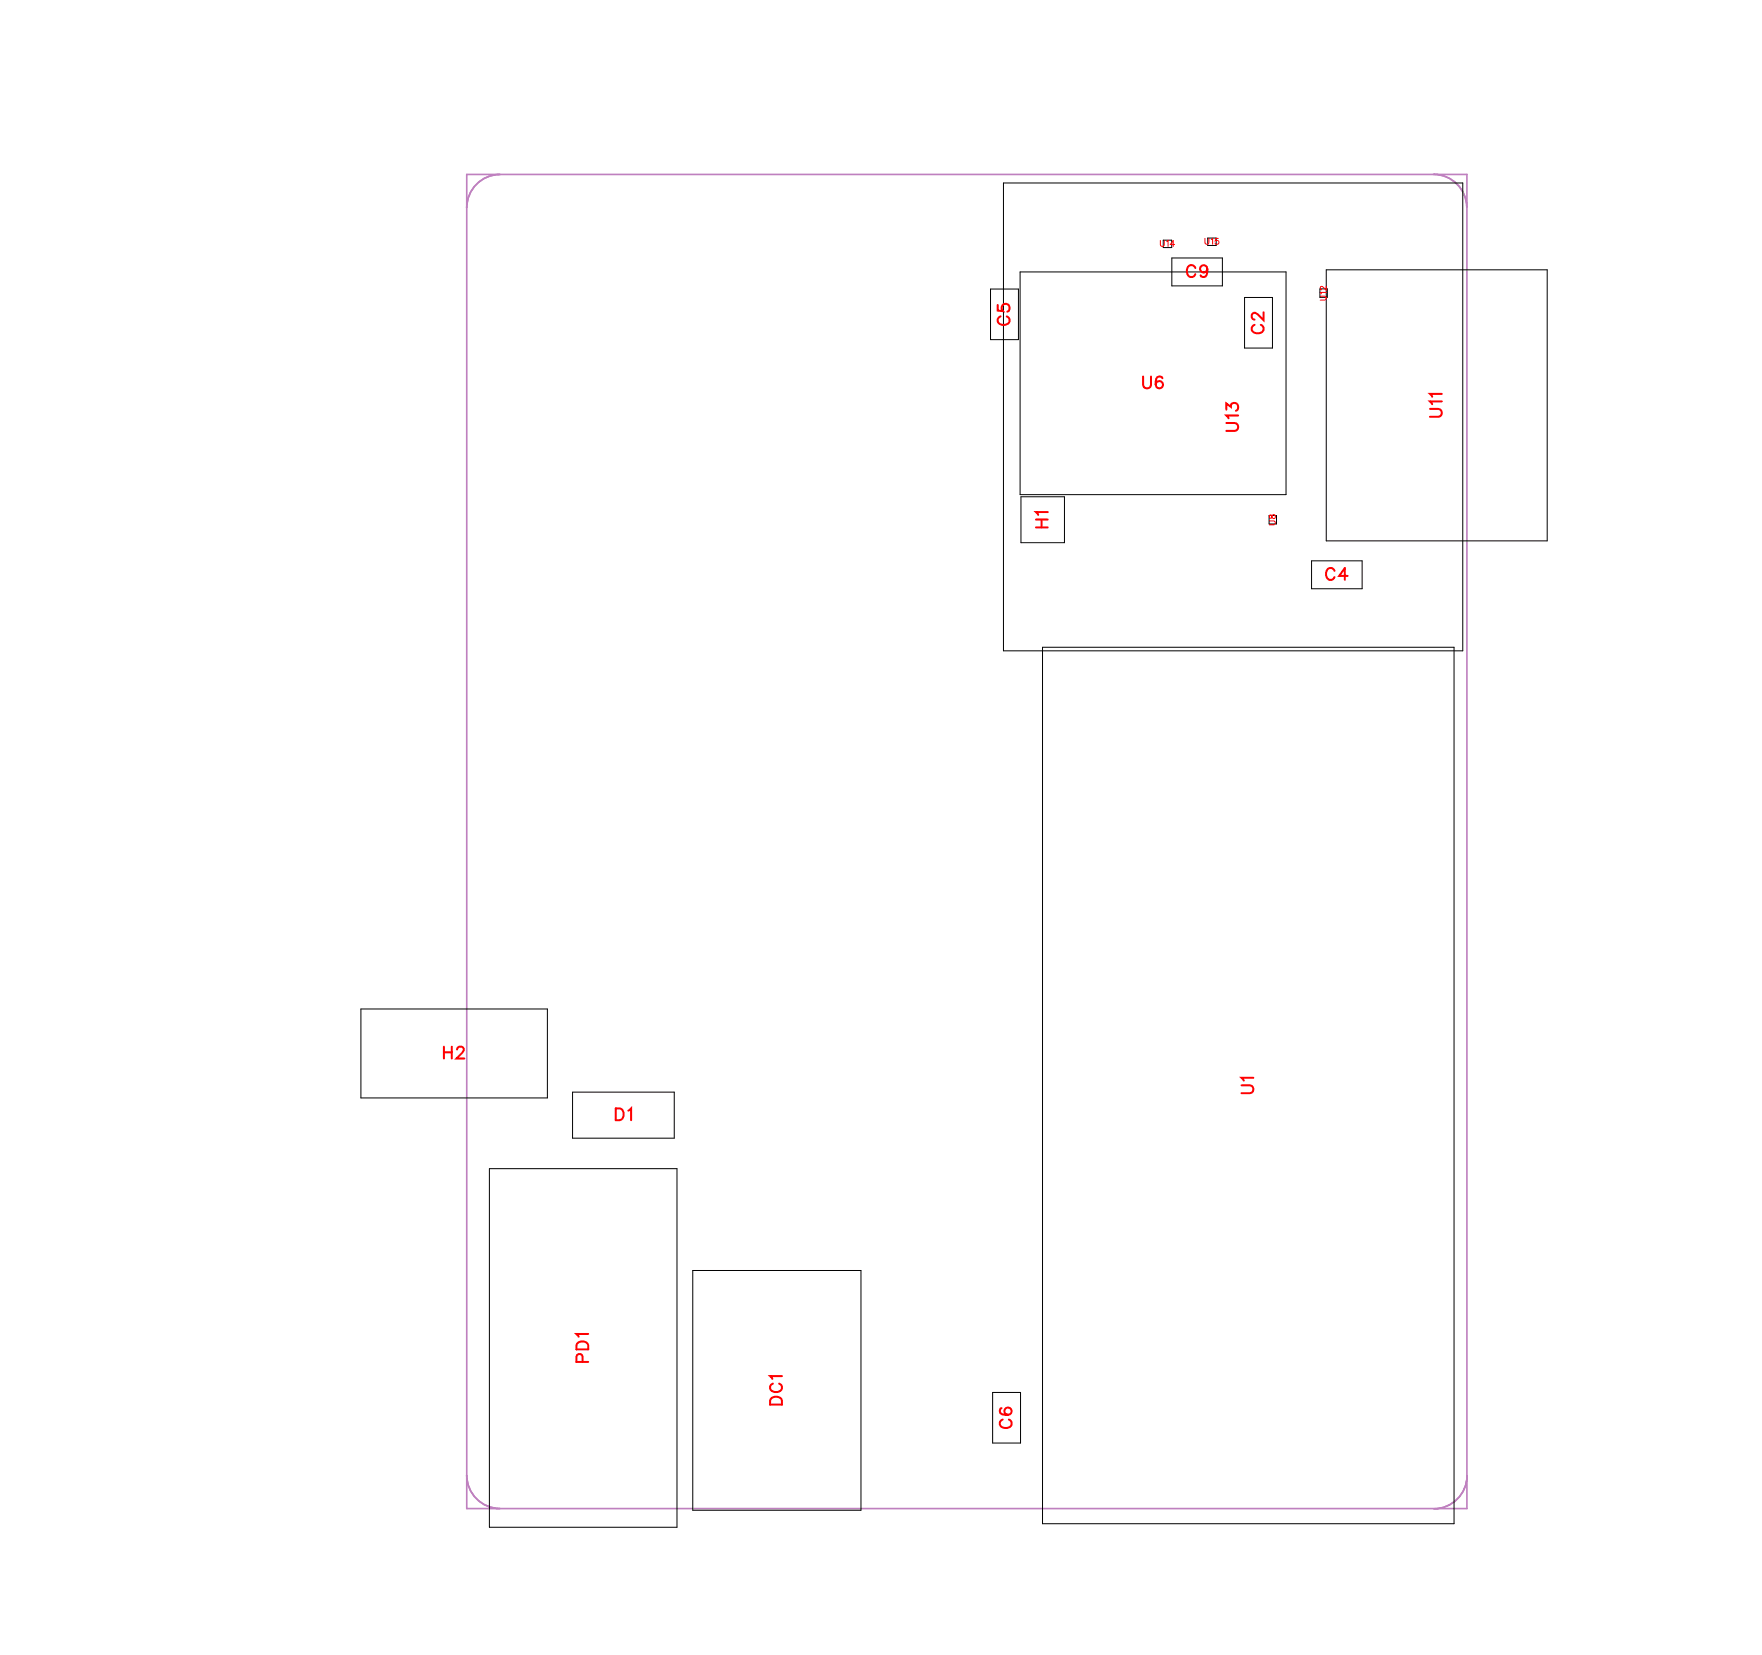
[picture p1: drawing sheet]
<svg xmlns="http://www.w3.org/2000/svg" width="106mm" height="99mm" viewBox="0 0 106 99" stroke-linecap="round" stroke-linejoin="round" font-family="sans-serif">
<path d="M28 10.5h60v80h-60zM30 10.5a2 2 0 0 0-2 2M86 10.5a2 2 0 0 1 2 2M28 88.5a2 2 0 0 0 2 2M88 88.5a2 2 0 0 1-2 2" fill="none" stroke="#bf80bf" stroke-width=".1"/>
<g fill="none" stroke="#000" stroke-width=".06">
<path d="M59.4 17.3h1.7v3.1h-1.7zM60.2 11h27.6v28h-27.6zM61.2 16.3h15.9v13.4h-15.9zM69.8 14.4h.5v.4h-.5zM70.3 15.5h3v1.6h-3zM72.5 14.3h.5v.4h-.5zM74.7 17.8h1.6v3.1h-1.6zM79.2 17.3h.4v.5h-.4zM79.6 16.2h13.2v16.2h-13.2zM61.2 29.8h2.7v2.7h-2.7zM62.5 38.8h24.7v52.6h-24.7zM76.1 30.9h.5v.5h-.5z"/>
<path d="M78.7 33.6h3v1.7h-3zM21.7 60.5h11.1v5.3h-11.1zM29.4 70.1h11.2v21.5h-11.2zM34.3 65.5h6.1v2.7h-6.1zM41.6 76.2h10v14.4h-10zM59.5 83.5h1.7v3h-1.7z"/>
</g>
<g fill="none" stroke="#f00" stroke-width=".12">
<path d="M59.9 18.3v.3l.3 .1a.25 .25 0 0 1-.1-.4 .25 .25 0 0 1 .4 0 .25 .25 0 0 1-.1 .4M60 19a.26 .26 0 0 0-.1 .3 .26 .26 0 0 0 .2 .2h.2a.26 .26 0 0 0 .3-.2 .26 .26 0 0 0-.2-.3M71.7 16.1a.26 .26 0 0 0-.3-.2 .26 .26 0 0 0-.2 .3v.1a.26 .26 0 0 0 .2 .3 .26 .26 0 0 0 .3-.2M72.4 16.1a.22 .22 0 0 1-.3 .2 .22 .22 0 0 1-.1-.3 .22 .22 0 0 1 .4 0v.1a.34 .34 0 0 1-.2 .5l-.2-.1M75.3 19.5a.26 .26 0 0 0-.2 .3 .26 .26 0 0 0 .3 .2h.1a.26 .26 0 0 0 .3-.2 .26 .26 0 0 0-.2-.3M75.8 18.7v.5l-.3-.3-.3-.1-.1 .1v.1l.2 .2M62.1 31.6h.8M62.1 31.2h.8M62.5 31.2v.4M62.9 30.7h-.8l.2 .2M68.6 22.6v.5l.2 .2 .2-.1v-.6M69.7 22.7v-.1a.35 .35 0 0 0-.4 .3 .35 .35 0 0 0 .2 .4 .22 .22 0 0 0 .3-.2 .22 .22 0 0 0-.2-.3 .22 .22 0 0 0-.3 .3"/>
<path d="M73.6 25.4h.5l.2 .2-.1 .2h-.6M73.6 24.6v-.4l.2 .2a.24 .24 0 0 1 .4-.2 .24 .24 0 0 1-.1 .4M74.3 24.9h-.7l.1 .2M80.1 34.2a.26 .26 0 0 0-.3-.1 .26 .26 0 0 0-.2 .2v.2a.26 .26 0 0 0 .2 .3 .26 .26 0 0 0 .3-.2M80.8 34.5h-.5l.4-.4v.7M85.8 24.5h.5l.2 .2-.1 .3h-.6M86.5 24.1h-.7l.1 .1M86.5 23.6h-.7l.1 .2M26.6 62.8v.7M26.6 63.1h.5M27.1 62.8v.7M27.4 62.9l.2-.1h.1l.1 .1-.1 .2-.3 .4h.5"/>
<path d="M35.3 80h-.7l.1 .2M36.9 66.5h.3a.38 .38 0 0 1 .2 .3 .38 .38 0 0 1-.2 .4h-.3zM37.7 66.6l.2-.1v.7M74.5 65.1h.5l.2 .2-.1 .2-.6 .1M75.2 64.6h-.7l.1 .2M34.7 80.5l.2-.1 .3 .1 .1 .4h-.7zM35 81.7l-.1-.4-.3-.1v.5h.7M46.3 83.8h.2h.3l.1 .4h-.7zM46.4 83a.26 .26 0 0 0-.2 .3 .26 .26 0 0 0 .3 .2h.1a.26 .26 0 0 0 .3-.2 .26 .26 0 0 0-.2-.3M46.9 82.5h-.7l.1 .2M60.1 84.4l-.1 .1a.35 .35 0 0 0 .3 .4 .35 .35 0 0 0 .4-.3 .22 .22 0 0 0-.2-.2 .22 .22 0 0 0-.2 .2 .22 .22 0 0 0 .2 .2M60.2 85.1a.26 .26 0 0 0-.2 .3 .26 .26 0 0 0 .3 .2h.1a.26 .26 0 0 0 .3-.2 .26 .26 0 0 0-.2-.3"/>
</g>
<path d="M69.6 14.4v.3l.1 .1 .1-.1v-.3M70 14.5l.1-.1v.4M70.5 14.7h-.3l.2-.3v.4M72.3 14.3v.2l.1 .1h.1v-.3M72.7 14.4v-.1v.3M73.1 14.3h-.2v.1a.13 .13 0 0 1 .2 0 .13 .13 0 0 1 0 .2 .13 .13 0 0 1-.2 0M79.2 17.8h.3l.1 .1-.1 .1h-.3M79.6 17.5h-.4l.1 .1M79.6 17.2v.2l-.3-.2h-.1l.1 .2M76.2 31.2h.2l.1 .1v.2h-.3M76.2 30.9v.2l.2-.2a.12 .12 0 0 1 .1 .1 .12 .12 0 0 1-.1 .1l-.1-.2z" fill="none" stroke="#f00" stroke-width=".06"/>
<g font-size="1.2" fill="#fff">
<text x="71.1" y="16.9">C9</text>
<text x="60.9" y="19.5" transform="rotate(-90 60.9 19.5)">C5</text>
<text x="68.5" y="23.6">U6</text>
<text x="76.1" y="20" transform="rotate(-90 76.1 20)">C2</text>
<text x="74.6" y="25.9" transform="rotate(-90 74.6 25.9)">U13</text>
<text x="86.8" y="25.1" transform="rotate(-90 86.8 25.1)">U11</text>
<text x="63.2" y="31.7" transform="rotate(-90 63.2 31.7)">H1</text>
<text x="79.5" y="35.1">C4</text>
<text x="26.6" y="63.8">H2</text>
<text x="75.5" y="65.6" transform="rotate(-90 75.5 65.6)">U1</text>
<text x="36.9" y="67.5">D1</text>
<text x="35.6" y="81.7" transform="rotate(-90 35.6 81.7)">PD1</text>
<text x="47.2" y="84.3" transform="rotate(-90 47.2 84.3)">DC1</text>
<text x="61" y="85.7" transform="rotate(-90 61 85.7)">C6</text>
</g>
<g font-size=".6" fill="#fff">
<text x="69.6" y="14.9">U14</text>
<text x="72.3" y="14.8">U15</text>
<text x="79.7" y="18" transform="rotate(-90 79.7 18)">U12</text>
<text x="76.7" y="31.5" transform="rotate(-90 76.7 31.5)">U8</text>
</g>
</svg>
